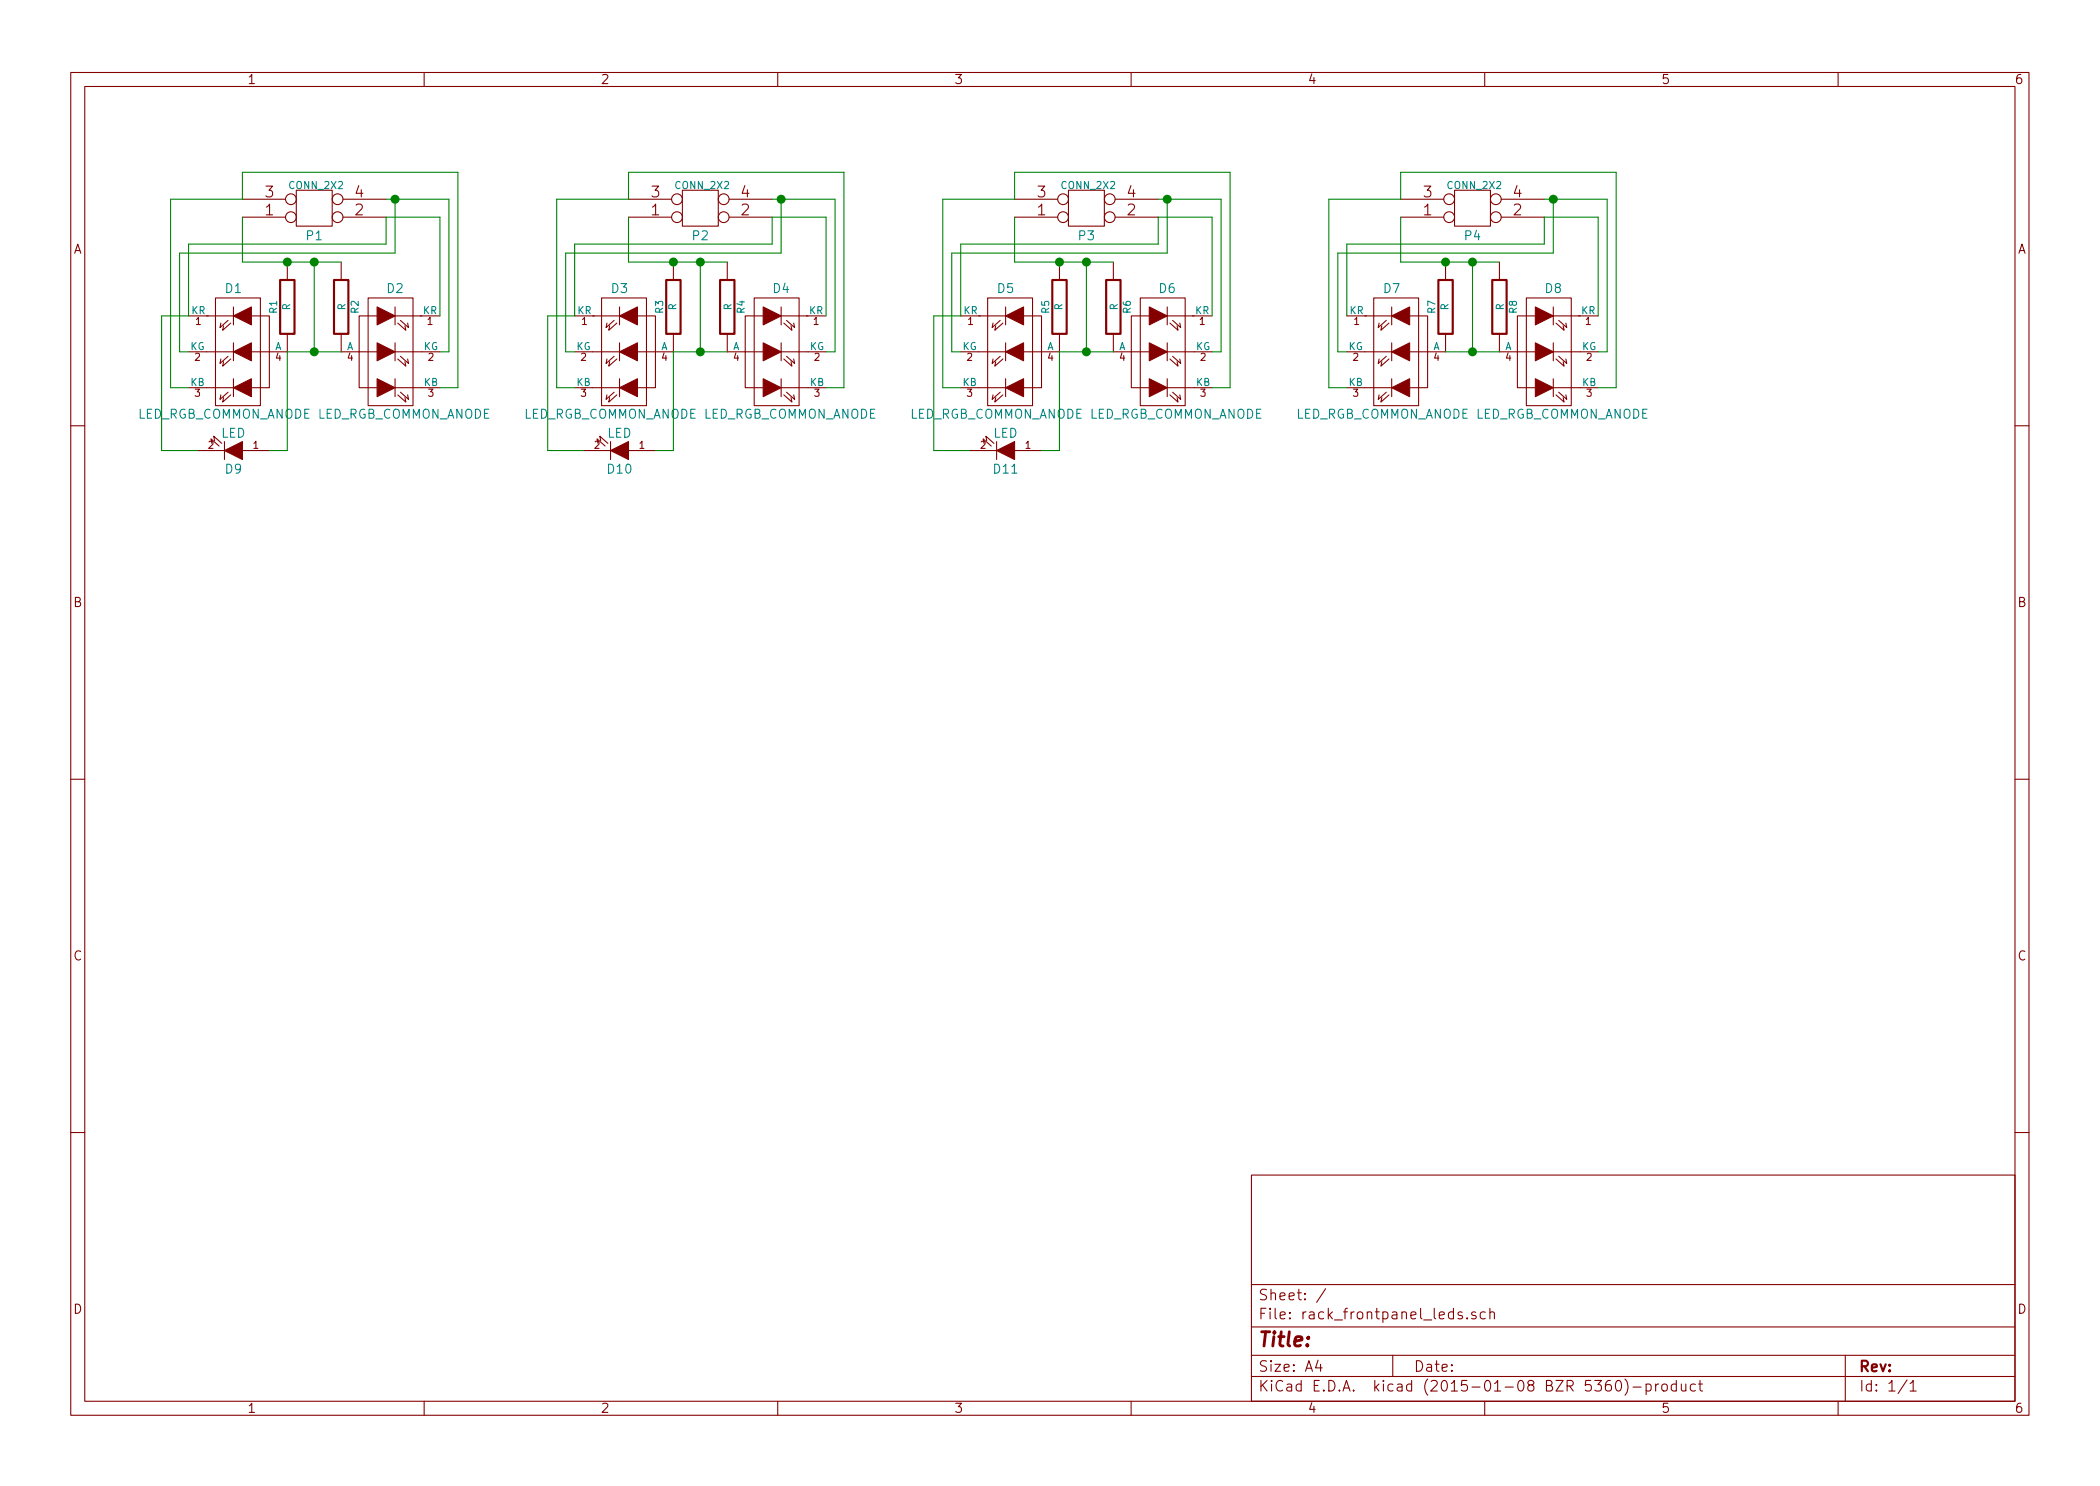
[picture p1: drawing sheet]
EESchema Schematic File Version 2
LIBS:power
LIBS:device
LIBS:transistors
LIBS:conn
LIBS:linear
LIBS:regul
LIBS:74xx
LIBS:cmos4000
LIBS:adc-dac
LIBS:memory
LIBS:xilinx
LIBS:special
LIBS:microcontrollers
LIBS:dsp
LIBS:microchip
LIBS:analog_switches
LIBS:motorola
LIBS:texas
LIBS:intel
LIBS:audio
LIBS:interface
LIBS:digital-audio
LIBS:philips
LIBS:display
LIBS:cypress
LIBS:siliconi
LIBS:opto
LIBS:atmel
LIBS:contrib
LIBS:valves
LIBS:smd
LIBS:rack_frontpanel_leds-cache
EELAYER 25 0
EELAYER END
$Descr A4 11693 8268
encoding utf-8
Sheet 1 1
Title ""
Date ""
Rev ""
Comp ""
Comment1 ""
Comment2 ""
Comment3 ""
Comment4 ""
$EndDescr
$Comp
L R R2
U 1 1
P 1900 1700
F 0 "R2" V 1980 1700 40  0000 C CNN
F 1 "R" V 1907 1701 40  0000 C CNN
F 2 "" V 1830 1700 30  0000 C CNN
F 3 "" H 1900 1700 30  0000 C CNN
	1    1900 1700
	1    0    0    -1  
$EndComp
$Comp
L LED_RGB_COMMON_ANODE D2
U 1 1
P 2200 1950
F 0 "D2" H 2200 2300 50  0000 C CNN
F 1 "LED_RGB_COMMON_ANODE" H 2250 1600 50  0000 C CNN
F 2 "" H 2200 2050 60  0000 C CNN
F 3 "" H 2200 2050 60  0000 C CNN
	1    2200 1950
	1    0    0    -1  
$EndComp
$Comp
L R R1
U 1 1
P 1600 1700
F 0 "R1" V 1680 1700 40  0000 C CNN
F 1 "R" V 1607 1701 40  0000 C CNN
F 2 "" V 1530 1700 30  0000 C CNN
F 3 "" H 1600 1700 30  0000 C CNN
	1    1600 1700
	-1   0    0    -1  
$EndComp
$Comp
L LED_RGB_COMMON_ANODE D1
U 1 1
P 1300 1950
F 0 "D1" H 1300 2300 50  0000 C CNN
F 1 "LED_RGB_COMMON_ANODE" H 1350 1600 50  0000 C CNN
F 2 "" H 1300 2050 60  0000 C CNN
F 3 "" H 1300 2050 60  0000 C CNN
	1    1300 1950
	-1   0    0    -1  
$EndComp
$Comp
L CONN_2X2 P1
U 1 1
P 1750 1150
F 0 "P1" H 1750 1300 50  0000 C CNN
F 1 "CONN_2X2" H 1760 1020 40  0000 C CNN
F 2 "" H 1750 1150 60  0000 C CNN
F 3 "" H 1750 1150 60  0000 C CNN
	1    1750 1150
	1    0    0    1   
$EndComp
Connection ~ 1600 1450
Wire Wire Line
	1600 1950 1900 1950
Wire Wire Line
	1750 1450 1750 1950
Connection ~ 1750 1450
Connection ~ 1750 1950
Wire Wire Line
	2450 1950 2500 1950
Wire Wire Line
	1050 1950 1000 1950
Wire Wire Line
	2450 2150 2550 2150
Wire Wire Line
	1050 2150 950  2150
Wire Wire Line
	1350 1200 1350 1450
Wire Wire Line
	1350 1450 1900 1450
Wire Wire Line
	2150 1200 2450 1200
Wire Wire Line
	2450 1200 2450 1750
Wire Wire Line
	2500 1950 2500 1100
Wire Wire Line
	2500 1100 2150 1100
Wire Wire Line
	1050 1750 1050 1350
Wire Wire Line
	1050 1350 2150 1350
Wire Wire Line
	2150 1350 2150 1200
Wire Wire Line
	2550 2150 2550 950 
Wire Wire Line
	2550 950  1350 950 
Wire Wire Line
	1350 950  1350 1100
Wire Wire Line
	1000 1950 1000 1400
Wire Wire Line
	1000 1400 2200 1400
Wire Wire Line
	2200 1400 2200 1100
Connection ~ 2200 1100
Wire Wire Line
	950  2150 950  1100
Wire Wire Line
	950  1100 1350 1100
$Comp
L R R4
U 1 1
P 4050 1700
F 0 "R4" V 4130 1700 40  0000 C CNN
F 1 "R" V 4057 1701 40  0000 C CNN
F 2 "" V 3980 1700 30  0000 C CNN
F 3 "" H 4050 1700 30  0000 C CNN
	1    4050 1700
	1    0    0    -1  
$EndComp
$Comp
L LED_RGB_COMMON_ANODE D4
U 1 1
P 4350 1950
F 0 "D4" H 4350 2300 50  0000 C CNN
F 1 "LED_RGB_COMMON_ANODE" H 4400 1600 50  0000 C CNN
F 2 "" H 4350 2050 60  0000 C CNN
F 3 "" H 4350 2050 60  0000 C CNN
	1    4350 1950
	1    0    0    -1  
$EndComp
$Comp
L R R3
U 1 1
P 3750 1700
F 0 "R3" V 3830 1700 40  0000 C CNN
F 1 "R" V 3757 1701 40  0000 C CNN
F 2 "" V 3680 1700 30  0000 C CNN
F 3 "" H 3750 1700 30  0000 C CNN
	1    3750 1700
	-1   0    0    -1  
$EndComp
$Comp
L LED_RGB_COMMON_ANODE D3
U 1 1
P 3450 1950
F 0 "D3" H 3450 2300 50  0000 C CNN
F 1 "LED_RGB_COMMON_ANODE" H 3500 1600 50  0000 C CNN
F 2 "" H 3450 2050 60  0000 C CNN
F 3 "" H 3450 2050 60  0000 C CNN
	1    3450 1950
	-1   0    0    -1  
$EndComp
$Comp
L CONN_2X2 P2
U 1 1
P 3900 1150
F 0 "P2" H 3900 1300 50  0000 C CNN
F 1 "CONN_2X2" H 3910 1020 40  0000 C CNN
F 2 "" H 3900 1150 60  0000 C CNN
F 3 "" H 3900 1150 60  0000 C CNN
	1    3900 1150
	1    0    0    1   
$EndComp
Connection ~ 3750 1450
Wire Wire Line
	3750 1950 4050 1950
Wire Wire Line
	3900 1450 3900 1950
Connection ~ 3900 1450
Connection ~ 3900 1950
Wire Wire Line
	4600 1950 4650 1950
Wire Wire Line
	3200 1950 3150 1950
Wire Wire Line
	4600 2150 4700 2150
Wire Wire Line
	3200 2150 3100 2150
Wire Wire Line
	3500 1200 3500 1450
Wire Wire Line
	3500 1450 4050 1450
Wire Wire Line
	4300 1200 4600 1200
Wire Wire Line
	4600 1200 4600 1750
Wire Wire Line
	4650 1950 4650 1100
Wire Wire Line
	4650 1100 4300 1100
Wire Wire Line
	3200 1750 3200 1350
Wire Wire Line
	3200 1350 4300 1350
Wire Wire Line
	4300 1350 4300 1200
Wire Wire Line
	4700 2150 4700 950 
Wire Wire Line
	4700 950  3500 950 
Wire Wire Line
	3500 950  3500 1100
Wire Wire Line
	3150 1950 3150 1400
Wire Wire Line
	3150 1400 4350 1400
Wire Wire Line
	4350 1400 4350 1100
Connection ~ 4350 1100
Wire Wire Line
	3100 2150 3100 1100
Wire Wire Line
	3100 1100 3500 1100
$Comp
L R R6
U 1 1
P 6200 1700
F 0 "R6" V 6280 1700 40  0000 C CNN
F 1 "R" V 6207 1701 40  0000 C CNN
F 2 "" V 6130 1700 30  0000 C CNN
F 3 "" H 6200 1700 30  0000 C CNN
	1    6200 1700
	1    0    0    -1  
$EndComp
$Comp
L LED_RGB_COMMON_ANODE D6
U 1 1
P 6500 1950
F 0 "D6" H 6500 2300 50  0000 C CNN
F 1 "LED_RGB_COMMON_ANODE" H 6550 1600 50  0000 C CNN
F 2 "" H 6500 2050 60  0000 C CNN
F 3 "" H 6500 2050 60  0000 C CNN
	1    6500 1950
	1    0    0    -1  
$EndComp
$Comp
L R R5
U 1 1
P 5900 1700
F 0 "R5" V 5980 1700 40  0000 C CNN
F 1 "R" V 5907 1701 40  0000 C CNN
F 2 "" V 5830 1700 30  0000 C CNN
F 3 "" H 5900 1700 30  0000 C CNN
	1    5900 1700
	-1   0    0    -1  
$EndComp
$Comp
L LED_RGB_COMMON_ANODE D5
U 1 1
P 5600 1950
F 0 "D5" H 5600 2300 50  0000 C CNN
F 1 "LED_RGB_COMMON_ANODE" H 5650 1600 50  0000 C CNN
F 2 "" H 5600 2050 60  0000 C CNN
F 3 "" H 5600 2050 60  0000 C CNN
	1    5600 1950
	-1   0    0    -1  
$EndComp
$Comp
L CONN_2X2 P3
U 1 1
P 6050 1150
F 0 "P3" H 6050 1300 50  0000 C CNN
F 1 "CONN_2X2" H 6060 1020 40  0000 C CNN
F 2 "" H 6050 1150 60  0000 C CNN
F 3 "" H 6050 1150 60  0000 C CNN
	1    6050 1150
	1    0    0    1   
$EndComp
Connection ~ 5900 1450
Wire Wire Line
	5900 1950 6200 1950
Wire Wire Line
	6050 1450 6050 1950
Connection ~ 6050 1450
Connection ~ 6050 1950
Wire Wire Line
	6750 1950 6800 1950
Wire Wire Line
	5350 1950 5300 1950
Wire Wire Line
	6750 2150 6850 2150
Wire Wire Line
	5350 2150 5250 2150
Wire Wire Line
	5650 1200 5650 1450
Wire Wire Line
	5650 1450 6200 1450
Wire Wire Line
	6450 1200 6750 1200
Wire Wire Line
	6750 1200 6750 1750
Wire Wire Line
	6800 1950 6800 1100
Wire Wire Line
	6800 1100 6450 1100
Wire Wire Line
	5350 1750 5350 1350
Wire Wire Line
	5350 1350 6450 1350
Wire Wire Line
	6450 1350 6450 1200
Wire Wire Line
	6850 2150 6850 950 
Wire Wire Line
	6850 950  5650 950 
Wire Wire Line
	5650 950  5650 1100
Wire Wire Line
	5300 1950 5300 1400
Wire Wire Line
	5300 1400 6500 1400
Wire Wire Line
	6500 1400 6500 1100
Connection ~ 6500 1100
Wire Wire Line
	5250 2150 5250 1100
Wire Wire Line
	5250 1100 5650 1100
$Comp
L R R8
U 1 1
P 8350 1700
F 0 "R8" V 8430 1700 40  0000 C CNN
F 1 "R" V 8357 1701 40  0000 C CNN
F 2 "" V 8280 1700 30  0000 C CNN
F 3 "" H 8350 1700 30  0000 C CNN
	1    8350 1700
	1    0    0    -1  
$EndComp
$Comp
L LED_RGB_COMMON_ANODE D8
U 1 1
P 8650 1950
F 0 "D8" H 8650 2300 50  0000 C CNN
F 1 "LED_RGB_COMMON_ANODE" H 8700 1600 50  0000 C CNN
F 2 "" H 8650 2050 60  0000 C CNN
F 3 "" H 8650 2050 60  0000 C CNN
	1    8650 1950
	1    0    0    -1  
$EndComp
$Comp
L R R7
U 1 1
P 8050 1700
F 0 "R7" V 8130 1700 40  0000 C CNN
F 1 "R" V 8057 1701 40  0000 C CNN
F 2 "" V 7980 1700 30  0000 C CNN
F 3 "" H 8050 1700 30  0000 C CNN
	1    8050 1700
	-1   0    0    -1  
$EndComp
$Comp
L LED_RGB_COMMON_ANODE D7
U 1 1
P 7750 1950
F 0 "D7" H 7750 2300 50  0000 C CNN
F 1 "LED_RGB_COMMON_ANODE" H 7800 1600 50  0000 C CNN
F 2 "" H 7750 2050 60  0000 C CNN
F 3 "" H 7750 2050 60  0000 C CNN
	1    7750 1950
	-1   0    0    -1  
$EndComp
$Comp
L CONN_2X2 P4
U 1 1
P 8200 1150
F 0 "P4" H 8200 1300 50  0000 C CNN
F 1 "CONN_2X2" H 8210 1020 40  0000 C CNN
F 2 "" H 8200 1150 60  0000 C CNN
F 3 "" H 8200 1150 60  0000 C CNN
	1    8200 1150
	1    0    0    1   
$EndComp
Connection ~ 8050 1450
Wire Wire Line
	8050 1950 8350 1950
Wire Wire Line
	8200 1450 8200 1950
Connection ~ 8200 1450
Connection ~ 8200 1950
Wire Wire Line
	8900 1950 8950 1950
Wire Wire Line
	7500 1950 7450 1950
Wire Wire Line
	8900 2150 9000 2150
Wire Wire Line
	7500 2150 7400 2150
Wire Wire Line
	7800 1200 7800 1450
Wire Wire Line
	7800 1450 8350 1450
Wire Wire Line
	8600 1200 8900 1200
Wire Wire Line
	8900 1200 8900 1750
Wire Wire Line
	8950 1950 8950 1100
Wire Wire Line
	8950 1100 8600 1100
Wire Wire Line
	7500 1750 7500 1350
Wire Wire Line
	7500 1350 8600 1350
Wire Wire Line
	8600 1350 8600 1200
Wire Wire Line
	9000 2150 9000 950 
Wire Wire Line
	9000 950  7800 950 
Wire Wire Line
	7800 950  7800 1100
Wire Wire Line
	7450 1950 7450 1400
Wire Wire Line
	7450 1400 8650 1400
Wire Wire Line
	8650 1400 8650 1100
Connection ~ 8650 1100
Wire Wire Line
	7400 2150 7400 1100
Wire Wire Line
	7400 1100 7800 1100
$EndSCHEMATC
